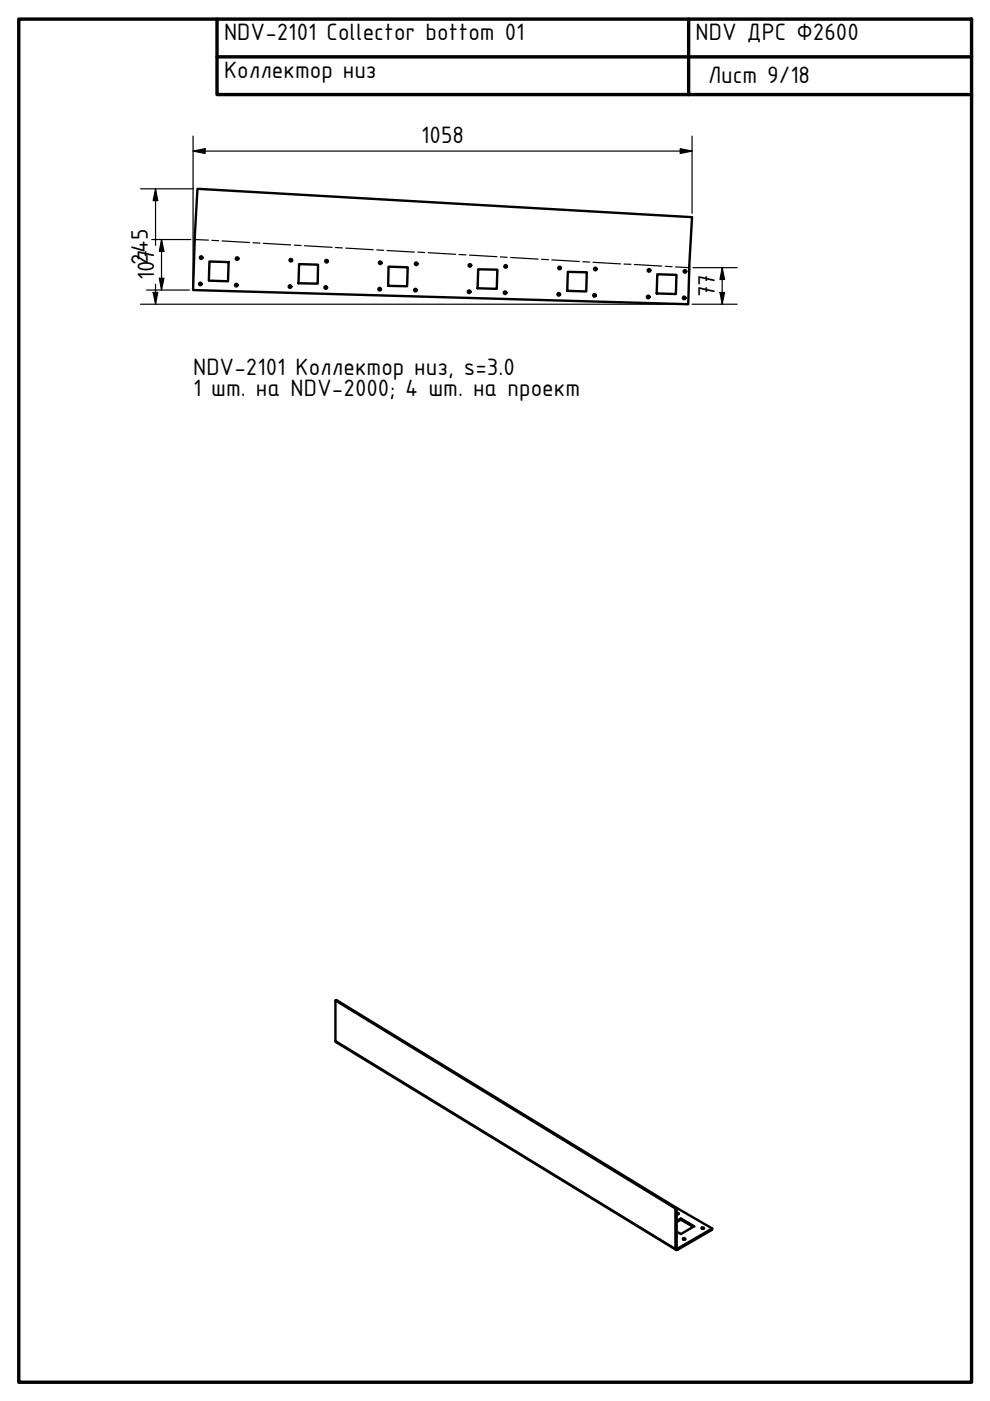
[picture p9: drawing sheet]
<svg xmlns="http://www.w3.org/2000/svg" width="210mm" height="297mm" viewBox="0 0 210 297" stroke-linecap="round" stroke-linejoin="round" font-family="sans-serif">
<!-- layer: Bend Centerline (ISO) -->
<g fill="none" stroke="#000" stroke-width=".25">
<path d="M41.3 50.8l2.9 .1M44.9 51h1.5M47.1 51.1l5.8 .3M53.6 51.5h1.5M55.8 51.6l5.8 .3M62.4 52l1.4 .1M64.6 52.1l5.8 .3M71.1 52.5l1.5 .1M73.3 52.6l5.8 .3M79.9 53l1.4 .1M82 53.1l5.9 .4M88.6 53.5h1.4"/>
<path d="M90.8 53.6l5.8 .3M97.3 54h1.5M99.5 54.1l5.9 .3M106.1 54.5l1.4 .1M108.2 54.6l5.9 .3M114.8 55l1.5 .1M117 55.1l5.9 .3M123.6 55.5l1.4 .1M125.7 55.6l5.9 .4M132.3 56h1.5M134.5 56.1l5.8 .3M141.1 56.5h1.4"/>
<path d="M143.2 56.6l2.9 .2"/>
</g>
<!-- layer: Visible (ISO) -->
<g fill="none" stroke="#000" stroke-width=".51">
<path d="M41.9 40l104.8 6-.6 10.5-.2 8-105-3 .4-11.1zM44.4 55.4l4.1 .2-.2 4-4-.1zM63.4 56l4 .1v4h-4.1zM82.4 56.5l4 .2-.1 4-4-.1zM101.4 57.1l4.1 .1-.2 4-4-.1zM120.4 57.6l4 .1-.1 4.1-4-.1zM139.4 58.2l4 .1-.1 4-4.1-.1zM71.1 212.1l.2-.1 72.2 44.1 7.5 4.4M143.2 256.2l.3-.1v8.5M143.5 259.1l.9-.5 2.6 1.5M143.5 257.2a.21 .21 0 0 1 .3-.1 .21 .21 0 0 1 0 .3h-.3h.3M144.4 258.3l2.8 1.7-2.8 1.6-.9-.5"/>
<path d="M144.4 258.6v-.3l-.9 .6M143.2 264.7v-8.5l-72.1-44.1 .1 8.8 72.1 44.1M143.5 264.6l.1 .1 7.4-4.2v.2l-7.4 4.3h-.3l-.1-.3M143.5 264.6l-.3 .1M144.8 262.6h.5a.23 .23 0 0 1-.2 .2 .23 .23 0 0 1-.3-.2zM144.9 262.8h.3M148.8 260.3h.5a.23 .23 0 0 1-.3 .3 .23 .23 0 0 1-.2-.3zM148.8 260.5h.4"/>
<circle cx="42.7" cy="54.6" r=".28"/>
<circle cx="50.3" cy="54.8" r=".28"/>
<circle cx="61.7" cy="55.2" r=".28"/>
<circle cx="69.2" cy="55.4" r=".28"/>
<circle cx="80.6" cy="55.7" r=".28"/>
<circle cx="88.2" cy="55.9" r=".28"/>
<circle cx="99.6" cy="56.3" r=".28"/>
<circle cx="107.2" cy="56.5" r=".28"/>
<circle cx="118.6" cy="56.8" r=".28"/>
<circle cx="126.2" cy="57" r=".28"/>
<circle cx="137.6" cy="57.3" r=".28"/>
<circle cx="145.2" cy="57.5" r=".28"/>
<circle cx="42.5" cy="60.2" r=".28"/>
<circle cx="50.1" cy="60.5" r=".28"/>
<circle cx="61.5" cy="60.8" r=".28"/>
<circle cx="69.1" cy="61" r=".28"/>
<circle cx="80.5" cy="61.3" r=".28"/>
<circle cx="88.1" cy="61.5" r=".28"/>
<circle cx="99.5" cy="61.9" r=".28"/>
<circle cx="107.1" cy="62.1" r=".28"/>
<circle cx="118.5" cy="62.4" r=".28"/>
<circle cx="126" cy="62.6" r=".28"/>
<circle cx="137.4" cy="63" r=".28"/>
<circle cx="145.1" cy="63.2" r=".28"/>
</g>
<!-- layer: Visible Narrow (ISO) -->
<path d="M71.1 220.6l72.1 44.1M143.5 264.6l.1 .4" fill="none" stroke="#000" stroke-width=".34"/>
<!-- layer: Border (ISO) -->
<path d="M4 4h202v289.1h-202zM46 4v16.1h160M46 12.1h160M146 4v16.1" fill="none" stroke="#000" stroke-width=".72"/>
<!-- layer: Dimension (ISO) -->
<g fill="none" stroke="#000" stroke-width=".25">
<path d="M40.9 32l2.6-.5v1zM40.9 32h105.8M40.9 28.9v31.8M144.2 31.5l2.5 .5-2.5 .5zM146.7 28.9v16.3M29.8 40h11.3M32.2 50.8h8.3M33 40l.4 2.5h-.9zM33 40v12M33.8 59h1l-.6 2.5zM34.2 50.8l.6 2.5h-1zM34.2 50.8v10.7"/>
<path d="M146.9 56.8h9.4M153.1 56.8l.5 2.5h-.9zM153.1 56.8v7.7M29.8 64.5h115.3M31.1 61.5h9.1M32.5 62h.9l-.4 2.5zM33 60.3v4.2M146.7 64.5h9.6M152.7 62h.9l-.5 2.5z"/>
</g>
<path d="M40.9 32l2.6-.5v1zM144.2 31.5l2.5 .5-2.5 .5zM33 40l.4 2.5h-.9zM33.8 59h1l-.6 2.5zM34.2 50.8l.6 2.5h-1zM153.1 56.8l.5 2.5h-.9zM32.5 62h.9l-.4 2.5zM152.7 62h.9l-.5 2.5z" fill="#000"/>
<g font-size="5.4">
<text x="47.5" y="8.5">NDV-2101 Collector bottom 01</text>
<text x="147.5" y="8.5">NDV ДРС Ф2600</text>
<text x="47.5" y="16.5">Коллектор низ</text>
<text x="150.1" y="17.6">Лист 9/18</text>
<text x="89.3" y="30.4">1058</text>
<text x="32.7" y="59.5" transform="rotate(-90 32.7 59.5)">102745</text>
<text x="151.6" y="63.1" transform="rotate(-90 151.6 63.1)">77</text>
<text x="40.9" y="79.5">NDV-2101 Коллектор низ, s=3.0</text>
<text x="40.9" y="84">1 шт. на NDV-2000; 4 шт. на проект</text>
</g>
</svg>
